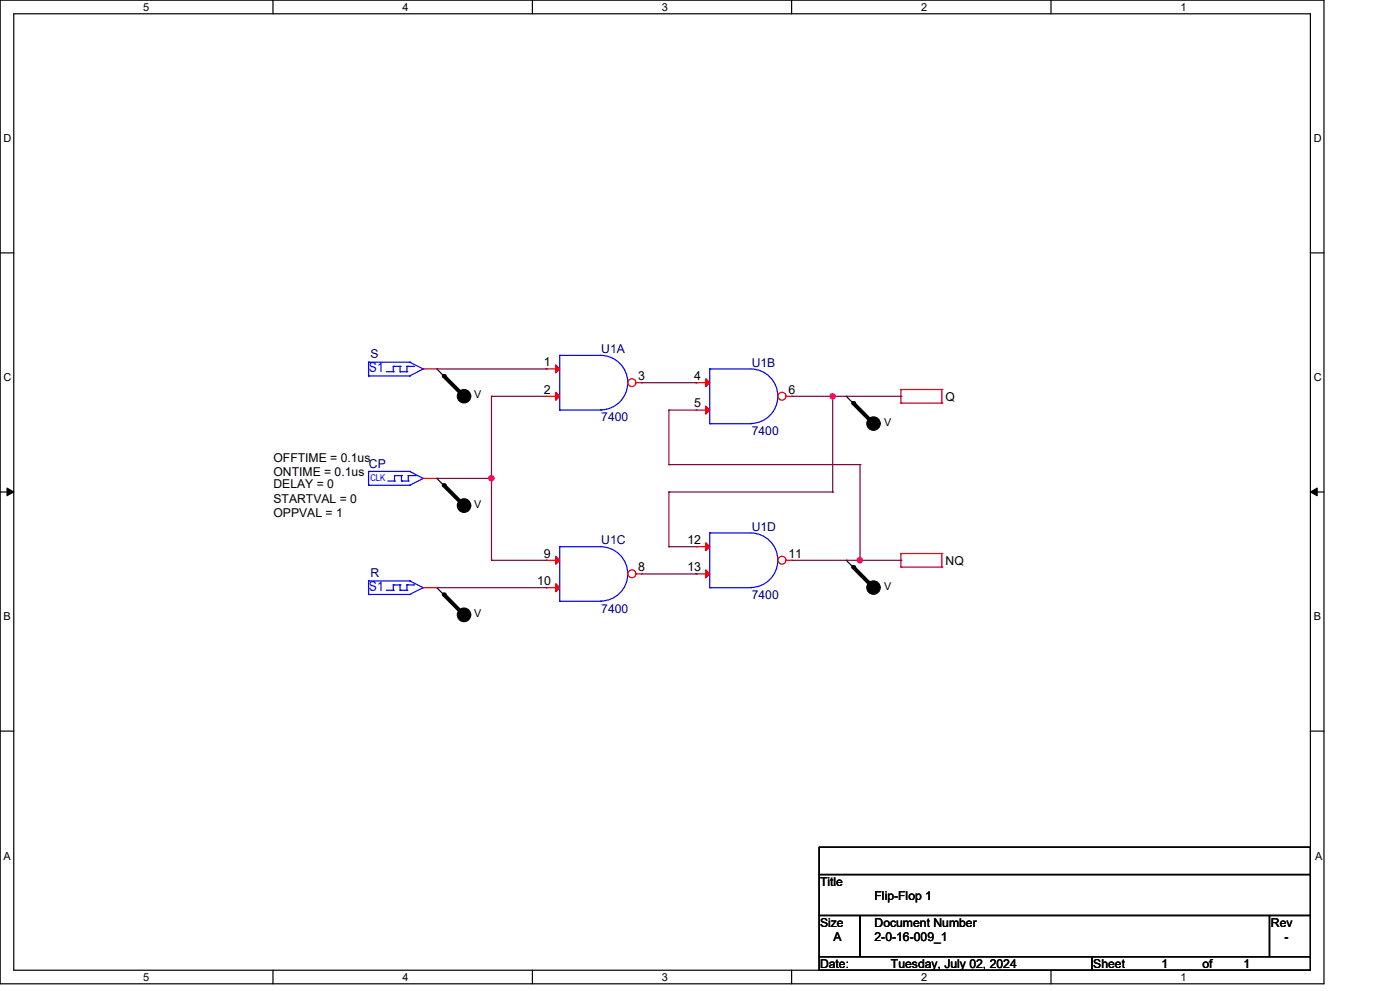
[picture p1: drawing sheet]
<svg xmlns="http://www.w3.org/2000/svg" width="297mm" height="210mm" viewBox="0 0 297 210" stroke-linecap="round" stroke-linejoin="round" font-family="sans-serif">
<g fill="none" stroke="#000" stroke-width=".25">
<path d="M0 0h280.6v208.4h-280.6zM2.9 2.9h274.8v202.6h-274.8zM57.8 0v2.9M112.8 0v2.9M167.8 0v2.9M222.7 0v2.9M0 53.6h2.9M277.7 53.6h2.9M92.6 78.1h.1M92.6 78.1l5.8 5.8M179.3 83.9h.1M179.3 83.9l5.8 5.8"/>
<path d="M0 104.2h2.9M92.6 101.3h.1M92.6 101.3l5.8 5.8M179.3 118.7h.1M179.3 118.7l5.8 5.8M277.7 104.2h2.9M92.6 124.5h.1M92.6 124.5l5.8 5.8M0 154.9h2.9M277.7 154.9h2.9M173.6 179.4h104.1v5.8h-104.1zM173.6 185.2h104.1v8.7h-104.1z"/>
<path d="M173.6 193.9h8.7v8.7h-8.7zM182.3 193.9h86.7v8.7h-86.7zM269 193.9h8.7v8.7h-8.7zM57.8 205.5v2.9M112.8 205.5v2.9M167.8 205.5v2.9M173.6 202.6h57.8v2.9h-57.8zM222.7 205.5v2.9M231.4 202.6h46.3v2.9h-46.3z"/>
</g>
<path d="M1.5 103.4l1.4 .8-1.4 .8zM277.7 104.2l1.4-.8v1.6z" fill="#000" stroke="#000" stroke-width=".21"/>
<g fill="none" stroke="#f00" stroke-width=".25">
<path d="M190.9 85.4h.1M190.9 82.5h.1M190.9 82.5h8.7M190.9 85.4h8.7M190.9 82.5v2.9M199.6 82.5h.1M199.6 85.4h.1M199.6 82.5v2.9M147.5 115.8h.1M147.5 115.8h2.9M190.9 117.2h.1M190.9 117.2v2.9"/>
<path d="M190.9 117.2h8.7M199.6 117.2h.1M199.6 117.2v2.9M147.5 121.6h.1M147.5 121.6h2.9M190.9 120.1h.1M190.9 120.1h8.7M199.6 120.1h.1"/>
</g>
<g fill="#000" stroke="#000" stroke-width=".25">
<circle cx="98.3" cy="83.9" r="1.42"/>
<circle cx="185.1" cy="89.7" r="1.42"/>
<circle cx="98.3" cy="107.1" r="1.43"/>
<circle cx="98.3" cy="130.2" r="1.43"/>
<circle cx="185.1" cy="124.5" r="1.42"/>
</g>
<path d="M94 79.6l4.4 4.3M180.8 85.4l4.3 4.3M94 102.8l4.4 4.3M94 125.9l4.4 4.4M180.8 120.1l4.3 4.4" fill="none" stroke="#000" stroke-width=".85"/>
<g fill="#000">
<circle cx="94" cy="79.6" r=".42"/>
<circle cx="180.8" cy="85.4" r=".42"/>
<circle cx="94" cy="102.8" r=".42"/>
<circle cx="94" cy="125.9" r=".42"/>
<circle cx="180.8" cy="120.1" r=".42"/>
</g>
<path d="M150.4 112.9h8.7a5.8 5.8 0 0 1 5.7 5.8 5.8 5.8 0 0 1-5.7 5.7M150.4 112.9h.1M150.4 112.9v11.6M150.4 124.5h.1M150.4 124.5h8.7M159.1 124.5h.1" fill="none" stroke="#00f" stroke-width=".25"/>
<g fill="#f00" stroke="#f00" stroke-width=".25">
<path d="M149.6 115l.8 .8-.8 .9z"/>
<path d="M149.6 120.7l.8 .9-.8 .8z"/>
</g>
<circle cx="165.7" cy="118.7" r=".84" fill="#fff" stroke="#f00" stroke-width=".25"/>
<path d="M147.5 81.1h.1M147.5 86.9h.1M147.5 81.1h2.9M147.5 86.9h2.9M166.6 118.7h1.2M167.8 118.7h.1" fill="none" stroke="#f00" stroke-width=".25"/>
<path d="M150.4 78.1h8.7a5.8 5.8 0 0 1 5.7 5.8 5.8 5.8 0 0 1-5.7 5.8M150.4 78.1h.1M150.4 78.1v11.6M150.4 89.7h.1M150.4 89.7h8.7M159.1 89.7h.1" fill="none" stroke="#00f" stroke-width=".25"/>
<g fill="#f00" stroke="#f00" stroke-width=".25">
<path d="M149.6 80.2l.8 .9-.8 .8z"/>
<path d="M149.6 86l.8 .9-.8 .8z"/>
</g>
<circle cx="165.7" cy="83.9" r=".84" fill="#fff" stroke="#f00" stroke-width=".25"/>
<path d="M89.7 78.1h2.9M92.6 78.1h.1M166.6 83.9h1.2M167.8 83.9h.1M89.7 101.3h2.9M92.6 101.3h.1M115.7 118.7h.1M115.7 118.7h2.9M115.7 124.5h.1M115.7 124.5h2.9" fill="none" stroke="#f00" stroke-width=".25"/>
<g fill="none" stroke="#00f" stroke-width=".25">
<path d="M78.1 76.7h.1M78.1 79.6h.1M78.1 79.6h8.7M78.1 76.7h8.7M78.1 76.7v2.9M81.9 78.7h1.4M83.3 77.6h.1M83.3 78.7h.1M83.3 77.6v1.1M83.3 77.6h1.5M84.8 77.6h.1M84.8 78.7h.1"/>
<path d="M84.8 78.7h1.4M84.8 77.6v1.1M86.2 78.7h.1M86.2 77.6h.1M86.2 77.6h1.5M86.2 77.6v1.1M86.8 79.6h.1M86.8 76.7h.1M86.8 76.7l2.9 1.4M87.7 77.6h.1M89.7 78.1h.1M89.7 78.1l-2.9 1.5"/>
<path d="M78.1 99.9h.1M78.1 99.9v2.9M78.1 99.9h8.7M86.8 99.9h.1M86.8 99.9l2.9 1.4M78.1 102.8h.1M78.1 102.8h8.7M82.2 101.9h1.4M83.6 101.9h.1M83.6 100.7h.1M83.6 100.7v1.2M83.6 100.7h1.5"/>
<path d="M85.1 100.7h.1M85.1 101.9h.1M85.1 101.9h1.4M85.1 100.7v1.2M86.5 101.9h.1M86.5 100.7h.1M86.5 100.7h1.5M86.5 100.7v1.2M86.8 102.8h.1M88 100.7h.1M89.7 101.3h.1M89.7 101.3l-2.9 1.5"/>
<path d="M118.6 115.8h8.7a5.8 5.8 0 0 1 5.7 5.8 5.8 5.8 0 0 1-5.7 5.7M118.6 115.8h.1M118.6 115.8v11.6M118.6 127.4h.1M118.6 127.4h8.7M127.3 127.4h.1"/>
</g>
<g fill="#f00" stroke="#f00" stroke-width=".25">
<path d="M117.8 117.8l.8 .9-.8 .8z"/>
<path d="M117.8 123.6l.8 .9-.8 .8z"/>
</g>
<circle cx="133.9" cy="121.5" r=".84" fill="#fff" stroke="#f00" stroke-width=".25"/>
<path d="M115.7 78.1h.1M115.7 78.1h2.9M115.7 83.9h.1M115.7 83.9h2.9M134.8 121.6h1.2M136 121.6h.1" fill="none" stroke="#f00" stroke-width=".25"/>
<path d="M118.6 75.3h8.7a5.8 5.8 0 0 1 5.7 5.7 5.8 5.8 0 0 1-5.7 5.8M118.6 75.3h.1M118.6 75.3v11.6M118.6 86.9h.1M118.6 86.9h8.7M127.3 86.9h.1" fill="none" stroke="#00f" stroke-width=".25"/>
<g fill="#f00" stroke="#f00" stroke-width=".25">
<path d="M117.8 77.3l.8 .8-.8 .9z"/>
<path d="M117.8 83.1l.8 .8-.8 .9z"/>
</g>
<circle cx="133.9" cy="81.1" r=".84" fill="#fff" stroke="#f00" stroke-width=".25"/>
<path d="M134.8 81.1h1.2M136 81.1h.1M89.7 124.5h2.9M92.6 124.5h.1" fill="none" stroke="#f00" stroke-width=".25"/>
<g fill="none" stroke="#00f" stroke-width=".25">
<path d="M78.1 123h.1M78.1 125.9h.1M78.1 125.9h8.7M78.1 123h8.7M78.1 123v2.9M81.9 125h1.4M83.3 123.9h.1M83.3 125h.1M83.3 123.9v1.1M83.3 123.9h1.5M84.8 123.9h.1M84.8 125h.1"/>
<path d="M84.8 125h1.4M84.8 123.9v1.1M86.2 125h.1M86.2 123.9h.1M86.2 123.9h1.5M86.2 123.9v1.1M86.8 125.9h.1M86.8 123h.1M86.8 123l2.9 1.5M87.7 123.9h.1M89.7 124.5h.1M89.7 124.5l-2.9 1.4"/>
</g>
<g fill="none" stroke="#800040" stroke-width=".25">
<path d="M92.6 78.1h23.1M115.7 78.1h.1M104.2 83.9h.1M104.2 83.9h11.5M104.2 83.9v34.8M136 81.1h11.5M141.7 86.9h.1M141.7 98.4h.1M141.7 86.9h5.8M141.7 86.9v11.5M141.7 98.4h40.6M147.5 81.1h.1"/>
<path d="M167.8 83.9h23.1M176.5 83.9h.1M176.5 83.9v20.3M182.3 98.4h.1M182.3 98.4v20.3M190.9 83.9h.1M92.6 101.3h11.6M104.2 101.3h.1M104.2 118.7h.1M104.2 118.7h11.5M115.7 118.7h.1M141.7 115.8h.1"/>
<path d="M141.7 104.2h.1M141.7 104.2v11.6M141.7 115.8h5.8M141.7 104.2h34.8M167.8 118.7h23.1M176.5 104.2h.1M182.3 118.7h.1M190.9 118.7h.1M92.6 124.5h23.1M115.7 124.5h.1M136 121.6h11.5M147.5 121.6h.1"/>
</g>
<g fill="#f0f" stroke="#f0f" stroke-width=".25">
<circle cx="104.1" cy="101.3" r=".56"/>
<circle cx="182.2" cy="118.7" r=".56"/>
<circle cx="176.5" cy="83.9" r=".56"/>
</g>
<g font-size="2.9" fill="#00f">
<text x="78.2" y="78.8">S1</text>
<text x="78.2" y="125.1">S1</text>
</g>
<g font-size="2.6" fill="#000080">
<text x="78.5" y="75.9">S</text>
<text x="127.4" y="74.8">U1A</text>
<text x="159.3" y="77.6">U1B</text>
<text x="127.4" y="89.2">7400</text>
<text x="159.3" y="92.1">7400</text>
<text x="78.2" y="99.1">CP</text>
<text x="159.3" y="112.4">U1D</text>
<text x="127.4" y="115.3">U1C</text>
<text x="78.5" y="122.2">R</text>
<text x="127.4" y="129.8">7400</text>
<text x="159.3" y="126.9">7400</text>
</g>
<g font-size="2.6">
<text x="115.3" y="77.6">1</text>
<text x="115.3" y="83.4">2</text>
<text x="135.3" y="80.5">3</text>
<text x="147.1" y="80.5">4</text>
<text x="167.1" y="83.4">6</text>
<text x="147.1" y="86.3">5</text>
<text x="200.4" y="84.9">Q</text>
<text x="58" y="97.9">OFFTIME = 0.1us</text>
<text x="58" y="100.8">ONTIME = 0.1us</text>
<text x="58" y="103.4">DELAY = 0</text>
<text x="58" y="106.6">STARTVAL = 0</text>
<text x="58" y="109.5">OPPVAL = 1</text>
<text x="115.3" y="118.1">9</text>
<text x="145.7" y="115.2">12</text>
<text x="167.1" y="118.1">11</text>
<text x="200.4" y="119.6">NQ</text>
<text x="113.8" y="123.9">10</text>
<text x="135.3" y="121">8</text>
<text x="145.7" y="121">13</text>
<text x="173.8" y="187.7">Title</text>
<text x="185.3" y="190.6">Flip-Flop 1</text>
<text x="173.8" y="196.3">Size</text>
<text x="185.3" y="196.3">Document Number</text>
<text x="269.3" y="196.3">Rev</text>
<text x="176.7" y="199.3">A</text>
<text x="185.3" y="199.3">2-0-16-009_1</text>
<text x="272.2" y="199.3">-</text>
<text x="173.8" y="205.1">Date:</text>
<text x="188.8" y="205.1">Tuesday, July 02, 2024</text>
<text x="231.7" y="205.1">Sheet</text>
<text x="246.2" y="205.1">1</text>
<text x="254.8" y="205.1">of</text>
<text x="263.5" y="205.1">1</text>
</g>
<g font-size="2.3">
<text x="30.4" y="2.2">5</text>
<text x="85.3" y="2.2">4</text>
<text x="140.3" y="2.2">3</text>
<text x="195.2" y="2.2">2</text>
<text x="250.2" y="2.2">1</text>
<text x=".8" y="30.1">D</text>
<text x="278.4" y="30.1">D</text>
<text x=".8" y="80.8">C</text>
<text x="278.4" y="80.8">C</text>
<text x="100.5" y="84.4">V</text>
<text x="187.4" y="90.2">V</text>
<text x="100.5" y="107.5">V</text>
<text x="187.4" y="124.9">V</text>
<text x=".8" y="131.4">B</text>
<text x="100.5" y="130.7">V</text>
<text x="278.4" y="131.4">B</text>
<text x=".8" y="182.2">A</text>
<text x="278.7" y="182.2">A</text>
<text x="30.4" y="207.7">5</text>
<text x="85.3" y="207.7">4</text>
<text x="140.3" y="207.7">3</text>
<text x="195.2" y="207.7">2</text>
<text x="250.2" y="207.7">1</text>
</g>
<text font-size="2" fill="#00f" x="78.5" y="101.8">CLK</text>
</svg>
